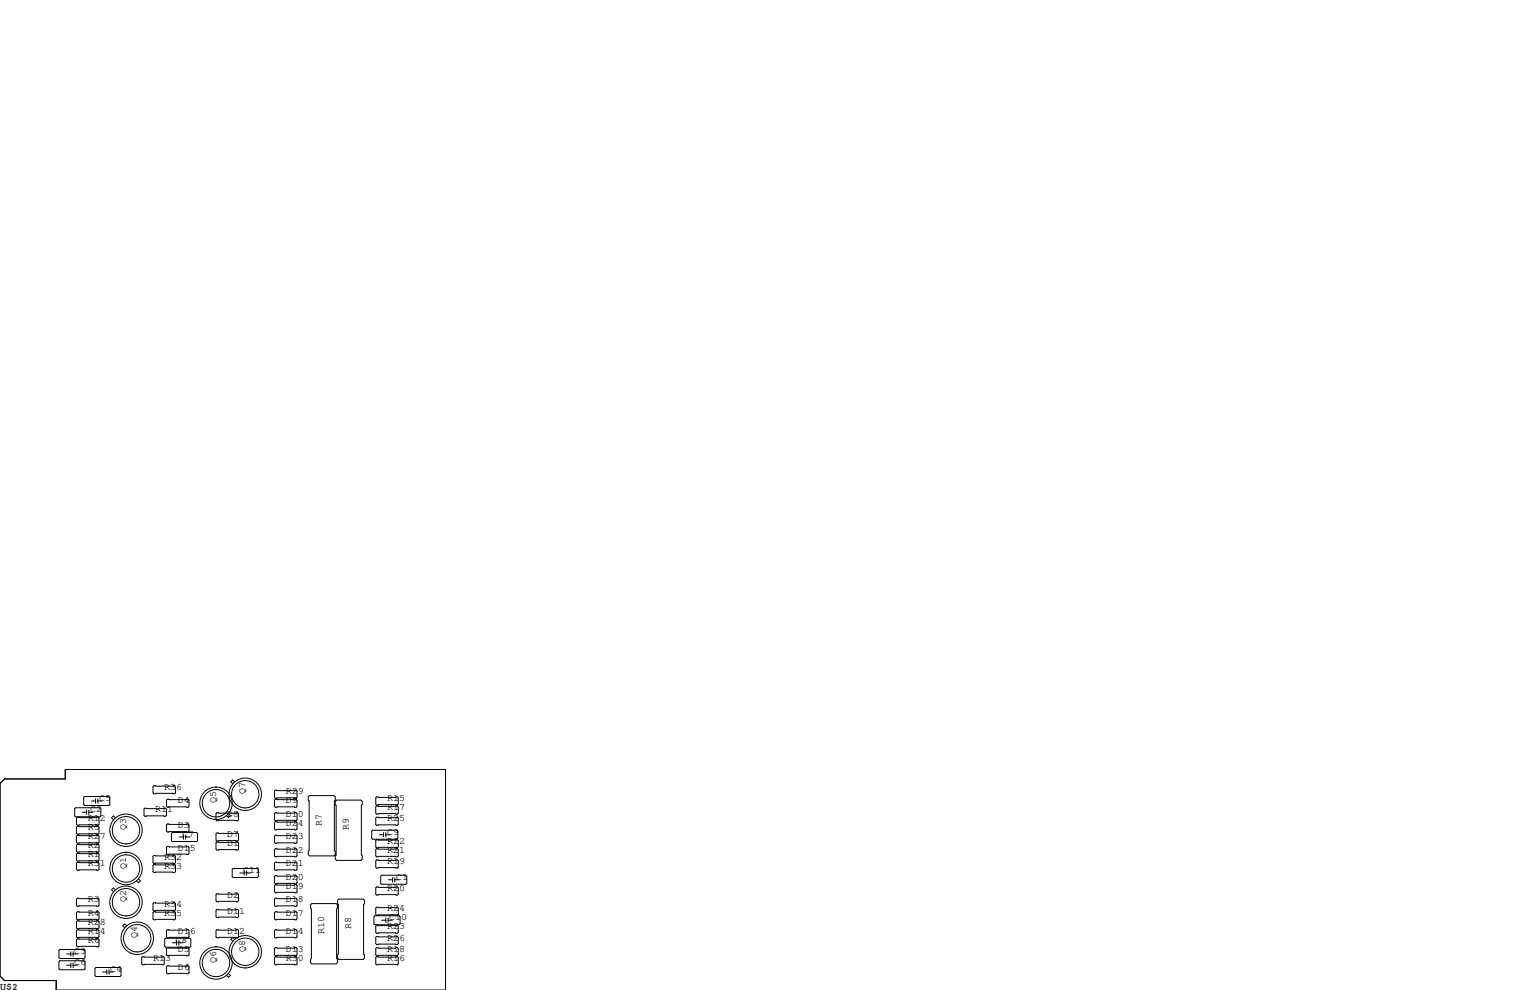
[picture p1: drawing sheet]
<svg xmlns="http://www.w3.org/2000/svg" width="432mm" height="279mm" viewBox="0 0 432 279" stroke-linecap="round" stroke-linejoin="round" font-family="sans-serif">
<g fill="none" stroke="#000" stroke-width=".28">
<path d="M0 221.1l1.3-1.3h17.1v-2.6h107.3v62.2h-109.8v-2.7h-14.6l-1.3-1.2zM21.3 228h6.9l.2 .2v2.1l-.2 .2h-6.9l-.2-.2v-2.1zM21.8 230.6h5.9l.2 .3v1.8l-.2 .2h-5.9l-.2-.2v-1.8zM21.8 233.2h5.9l.2 .2v1.8l-.2 .3h-5.9l-.2-.3v-1.8zM21.8 235.7h5.9l.2 .3v1.7l-.2 .3h-5.9l-.2-.3v-1.7zM21.8 238.3h5.9l.2 .2v1.8l-.2 .2h-5.9l-.2-.2v-1.8zM23.2 229.2h1.2M23.9 224.8h6.8l.3 .2v2.1l-.3 .2h-6.8l-.3-.2v-2.1zM24.4 228.6v1.3M25.1 228.6v1.3M25.1 229.2h1.2M25.8 226.1h1.2"/>
<path d="M27 225.4v1.3M27.6 225.4v1.3M27.6 226.1h1.2M32.6 230.8l-.6-.5-.5 .5 .5 .5M40.9 228.1h5.8l.3 .2v1.8l-.3 .3h-5.8l-.3-.3v-1.8zM43.4 221.7h5.9l.2 .3v1.8l-.2 .2h-5.9l-.2-.2v-1.8zM47.2 238.9h5.9l.2 .2v1.8l-.2 .3h-5.9l-.2-.3v-1.8zM47.2 225.6h5.9l.2 .2v1.8l-.2 .2h-5.9l-.2-.2v-1.8zM47.2 232.5h5.9l.2 .3v1.8l-.2 .2h-5.9l-.2-.2v-1.8zM48.4 235.2l.2-.3h6.9l.3 .3v2l-.3 .3h-6.9l-.2-.3zM50.5 236.2h1.3M51.8 235.6v1.3"/>
<path d="M52.4 236.2h1.2M52.4 235.6v1.3M61.2 229.4h5.9l.2 .2v1.8l-.2 .2h-5.9l-.2-.2v-1.8zM61.2 235.1h5.9l.2 .2v1.8l-.2 .3h-5.9l-.2-.3v-1.8zM61.2 237.6h5.9l.2 .3v1.7l-.2 .3h-5.9l-.2-.3v-1.7zM64.5 229.7l.5 .5-.5 .5-.5-.5M66.2 220.6l-.5-.5-.5 .5 .5 .6M77.7 231.9h5.9l.2 .3v1.7l-.2 .3h-5.9l-.2-.3v-1.7zM77.7 223h5.9l.2 .3v1.7l-.2 .3h-5.9l-.2-.3v-1.7zM77.7 225.6h5.9l.2 .2v1.8l-.2 .2h-5.9l-.2-.2v-1.8zM77.7 229.4h5.9l.2 .2v1.8l-.2 .2h-5.9l-.2-.2v-1.8zM77.7 235.7h5.9l.2 .3v1.7l-.2 .3h-5.9l-.2-.3v-1.7z"/>
<path d="M77.7 239.5h5.9l.2 .3v1.8l-.2 .2h-5.9l-.2-.2v-1.8zM87 224.9l.4-.4h6.8l.4 .4v.9l-.2 .3v13.9l.2 .3v.9l-.4 .4h-6.8l-.4-.4v-.9l.2-.3v-13.9l-.2-.3zM94.6 226.2l.4-.4h6.9l.3 .4v.9l-.2 .2v14l.2 .3v.8l-.3 .4h-6.9l-.4-.4v-.8l.3-.3v-14l-.3-.2zM105.2 234.3h6.8l.3 .3v2l-.3 .3h-6.8l-.3-.3v-2zM106.3 239.5h5.8l.3 .3v1.8l-.3 .2h-5.8l-.3-.2v-1.8zM106.3 224.9h5.8l.3 .3v1.7l-.3 .3h-5.8l-.3-.3v-1.7zM106.3 227.5h5.8l.3 .2v1.8l-.3 .2h-5.8l-.3-.2v-1.8zM106.3 230.6h5.8l.3 .3v1.8l-.3 .2h-5.8l-.3-.2v-1.8zM106.3 237h5.8l.3 .2v1.8l-.3 .3h-5.8l-.3-.3v-1.8zM107.1 235.6h1.2M108.3 234.9v1.3M108.9 234.9v1.3"/>
<path d="M108.9 235.6h1.2M21.8 243.3h5.9l.2 .3v1.8l-.2 .2h-5.9l-.2-.2v-1.8zM21.8 259.8h5.9l.2 .3v1.8l-.2 .2h-5.9l-.2-.2v-1.8zM21.8 240.8h5.9l.2 .2v1.8l-.2 .3h-5.9l-.2-.3v-1.8zM21.8 253.5h5.9l.2 .2v1.8l-.2 .3h-5.9l-.2-.3v-1.8zM21.8 257.3h5.9l.2 .3v1.7l-.2 .3h-5.9l-.2-.3v-1.7zM32.6 251.1l-.6-.5-.5 .5 .5 .6M39.1 248.1l.5 .5-.5 .5-.5-.5M43.2 257.6l.2-.3h5.9l.2 .3v1.7l-.2 .3h-5.9l-.2-.3zM43.2 255l.2-.2h5.9l.2 .2v1.8l-.2 .2h-5.9l-.2-.2zM43.4 241.4h5.9l.2 .3v1.8l-.2 .2h-5.9l-.2-.2v-1.8zM43.4 244h5.9l.2 .2v1.8l-.2 .3h-5.9l-.2-.3v-1.8z"/>
<path d="M61 252.5l.2-.3h5.9l.2 .3v1.8l-.2 .2h-5.9l-.2-.2zM61 256.9l.2-.2h5.9l.2 .2v1.8l-.2 .3h-5.9l-.2-.3zM65.5 245.4l.3-.3h6.8l.3 .3v2l-.3 .2h-6.8l-.3-.2zM67.7 246.4h1.2M68.9 245.7v1.3M69.5 246.4h1.2M69.5 245.7v1.3M77.5 247.4l.2-.3h5.9l.2 .3v1.8l-.2 .2h-5.9l-.2-.2zM77.5 249.9l.2-.2h5.9l.2 .2v1.8l-.2 .3h-5.9l-.2-.3zM77.5 253.7l.2-.2h5.9l.2 .2v1.8l-.2 .3h-5.9l-.2-.3zM77.5 257.6l.2-.3h5.9l.2 .3v1.7l-.2 .3h-5.9l-.2-.3zM77.7 243.3h5.9l.2 .3v1.8l-.2 .2h-5.9l-.2-.2v-1.8z"/>
<path d="M88 255h6.9l.4 .4v.9l-.3 .2v14l.3 .3v.9l-.4 .3h-6.9l-.4-.3v-.9l.3-.3v-14l-.3-.2v-.9zM95.6 253.7h6.9l.4 .4v.9l-.3 .3v13.9l.3 .3v.9l-.4 .4h-6.9l-.3-.4v-.9l.2-.3v-13.9l-.2-.3v-.9zM105.5 258.7l.3-.3h6.8l.3 .3v2l-.3 .3h-6.8l-.3-.3zM106 256.3l.3-.3h5.8l.3 .3v1.8l-.3 .2h-5.8l-.3-.2zM106 250.6l.3-.3h5.8l.3 .3v1.7l-.3 .3h-5.8l-.3-.3zM106.3 242.7h5.8l.3 .3v1.7l-.3 .3h-5.8l-.3-.3v-1.7zM107.4 247.3l.3-.3h6.9l.2 .3v2l-.2 .3h-6.9l-.3-.3zM107.7 259.7h1.2M108.9 259.1v1.2M109.5 259.1v1.2M109.5 259.7h1.2M109.6 248.3h1.2"/>
<path d="M110.8 247.6v1.3M111.4 247.6v1.3M111.4 248.3h1.2M16.6 268.2l.3-.2h6.8l.3 .2v2.1l-.3 .2h-6.8l-.3-.2zM16.6 271.4l.3-.3h6.8l.3 .3v2l-.3 .3h-6.8l-.3-.3zM18.8 269.2h1.2M18.8 272.4h1.2M20 268.6v1.3M20 271.8v1.2M20.6 268.6v1.3M20.6 271.8v1.2M20.6 269.2h1.2"/>
<path d="M20.6 272.4h1.2M21.8 262.4h5.9l.2 .2v1.8l-.2 .3h-5.9l-.2-.3v-1.8zM21.8 264.9h5.9l.2 .3v1.8l-.2 .2h-5.9l-.2-.2v-1.8zM26.8 273.3l.3-.3h6.8l.3 .3v2l-.3 .3h-6.8l-.3-.3zM29 274.3h1.1M30.1 273.7v1.3M30.8 273.7v1.3M30.8 274.3h1.2M35.7 261.3l-.5-.5-.5 .5 .5 .5M40 270.3l.3-.3h5.8l.3 .3v1.7l-.3 .3h-5.8l-.3-.3zM46.5 265l.2-.2h6.9l.2 .2v2.1l-.2 .2h-6.9l-.2-.2zM47 262.6l.2-.2h5.9l.2 .2v1.8l-.2 .3h-5.9l-.2-.3z"/>
<path d="M47 267.7l.2-.2h5.9l.2 .2v1.8l-.2 .2h-5.9l-.2-.2zM47 272.8l.2-.3h5.9l.2 .3v1.8l-.2 .2h-5.9l-.2-.2zM48.6 266.1h1.3M49.9 265.4v1.3M50.5 266.1h1.2M50.5 265.4v1.3M61 262.6l.2-.2h5.9l.2 .2v1.8l-.2 .3h-5.9l-.2-.3zM64.5 274.8l.5 .5-.5 .5-.5-.5M66.2 265.1l-.5-.5-.5 .5 .5 .5M77.5 262.6l.2-.2h5.9l.2 .2v1.8l-.2 .3h-5.9l-.2-.3zM77.5 267.7l.2-.2h5.9l.2 .2v1.8l-.2 .2h-5.9l-.2-.2zM77.5 270.3l.2-.3h5.9l.2 .3v1.7l-.2 .3h-5.9l-.2-.3z"/>
<path d="M106 264.5l.3-.2h5.8l.3 .2v1.8l-.3 .3h-5.8l-.3-.3zM106 270.3l.3-.3h5.8l.3 .3v1.7l-.3 .3h-5.8l-.3-.3zM106 261.4l.3-.3h5.8l.3 .3v1.7l-.3 .3h-5.8l-.3-.3zM106 267.7l.3-.2h5.8l.3 .2v1.8l-.3 .2h-5.8l-.3-.2z"/>
<circle cx="35.6" cy="234.3" r="4.6"/>
<circle cx="35.6" cy="234.3" r="3.9"/>
<circle cx="61" cy="226.7" r="3.9"/>
<circle cx="61" cy="226.7" r="4.6"/>
<circle cx="69.2" cy="224.2" r="4.6"/>
<circle cx="69.2" cy="224.2" r="3.9"/>
<circle cx="35.6" cy="245.1" r="3.9"/>
<circle cx="35.6" cy="254.6" r="4.6"/>
<circle cx="35.6" cy="245.1" r="4.6"/>
<circle cx="35.6" cy="254.6" r="3.9"/>
<circle cx="38.7" cy="264.8" r="4.6"/>
<circle cx="38.7" cy="264.8" r="3.9"/>
<circle cx="61" cy="271.8" r="3.9"/>
<circle cx="61" cy="271.8" r="4.6"/>
<circle cx="69.2" cy="268.6" r="4.6"/>
<circle cx="69.2" cy="268.6" r="3.9"/>
</g>
<g font-size="2.8">
<text x="27.9" y="226.1">C5</text>
<text x="46.4" y="222.9">R36</text>
<text x="50.2" y="226.7">D4</text>
<text x="61" y="226.7" transform="rotate(-90 61 226.7)">Q5</text>
<text x="69.2" y="224.2" transform="rotate(-90 69.2 224.2)">Q7</text>
<text x="80.6" y="226.7">D9</text>
<text x="80.6" y="224.2">R29</text>
<text x="109.2" y="226.1">R15</text>
<text x="24.8" y="231.8">R12</text>
<text x="25.4" y="229.2">C2</text>
<text x="43.8" y="229.2">R11</text>
<text x="50.2" y="233.7">D3</text>
<text x="64.1" y="230.5">D8</text>
<text x="80.6" y="233">D24</text>
<text x="80.6" y="230.5">D10</text>
<text x="90.8" y="233" transform="rotate(-90 90.8 233)">R7</text>
<text x="109.2" y="228.6">R17</text>
<text x="109.2" y="231.8">R25</text>
<text x="24.8" y="236.9">R27</text>
<text x="24.8" y="234.3">R5</text>
<text x="24.8" y="239.4">R2</text>
<text x="35.6" y="234.3" transform="rotate(-90 35.6 234.3)">Q3</text>
<text x="51.4" y="236.2">C7</text>
<text x="64.1" y="236.2">D7</text>
<text x="64.1" y="238.8">D1</text>
<text x="80.6" y="236.9">D23</text>
<text x="98.4" y="234.3" transform="rotate(-90 98.4 234.3)">R9</text>
<text x="109.2" y="238.1">R22</text>
<text x="109.2" y="235.6">C9</text>
<text x="24.8" y="241.9">R1</text>
<text x="24.8" y="244.5">R31</text>
<text x="35.6" y="245.1" transform="rotate(-90 35.6 245.1)">Q1</text>
<text x="46.4" y="242.6">R32</text>
<text x="46.4" y="245.1">R33</text>
<text x="50.2" y="240">D15</text>
<text x="80.6" y="240.7">D22</text>
<text x="80.6" y="244.5">D21</text>
<text x="109.2" y="240.7">R21</text>
<text x="109.2" y="243.8">R19</text>
<text x="68.6" y="246.4">C11</text>
<text x="80.6" y="248.3">D20</text>
<text x="80.6" y="250.8">D19</text>
<text x="109.2" y="251.5">R20</text>
<text x="111.8" y="248.3">C1</text>
<text x="24.8" y="254.6">R3</text>
<text x="35.6" y="254.6" transform="rotate(-90 35.6 254.6)">Q2</text>
<text x="46.4" y="255.9">R34</text>
<text x="64.1" y="257.8">D11</text>
<text x="64.1" y="253.4">D2</text>
<text x="80.6" y="254.6">D18</text>
<text x="109.2" y="257.2">R24</text>
<text x="24.8" y="261">R28</text>
<text x="24.8" y="263.5">R14</text>
<text x="24.8" y="258.4">R4</text>
<text x="46.4" y="258.4">R35</text>
<text x="50.2" y="263.5">D16</text>
<text x="64.1" y="263.5">D12</text>
<text x="80.6" y="258.4">D17</text>
<text x="80.6" y="263.5">D14</text>
<text x="91.4" y="263.5" transform="rotate(-90 91.4 263.5)">R10</text>
<text x="99.1" y="262.3" transform="rotate(-90 99.1 262.3)">R8</text>
<text x="109.2" y="262.3">R23</text>
<text x="109.9" y="259.7">C10</text>
<text x="21" y="269.2">C3</text>
<text x="24.8" y="266.1">R6</text>
<text x="38.7" y="264.8" transform="rotate(-90 38.7 264.8)">Q4</text>
<text x="49.5" y="266.1">C8</text>
<text x="50.2" y="268.6">D5</text>
<text x="69.2" y="268.6" transform="rotate(-90 69.2 268.6)">Q8</text>
<text x="80.6" y="268.6">D13</text>
<text x="109.2" y="268.6">R18</text>
<text x="109.2" y="265.4">R26</text>
<text x="21" y="272.4">C6</text>
<text x="31.1" y="274.3">C4</text>
<text x="43.2" y="271.1">R13</text>
<text x="50.2" y="273.7">D6</text>
<text x="61" y="271.8" transform="rotate(-90 61 271.8)">Q6</text>
<text x="80.6" y="271.1">R30</text>
<text x="109.2" y="271.1">R16</text>
<text x="0" y="279.4">U$1</text>
<text x="3.4" y="279.4">2</text>
</g>
</svg>
